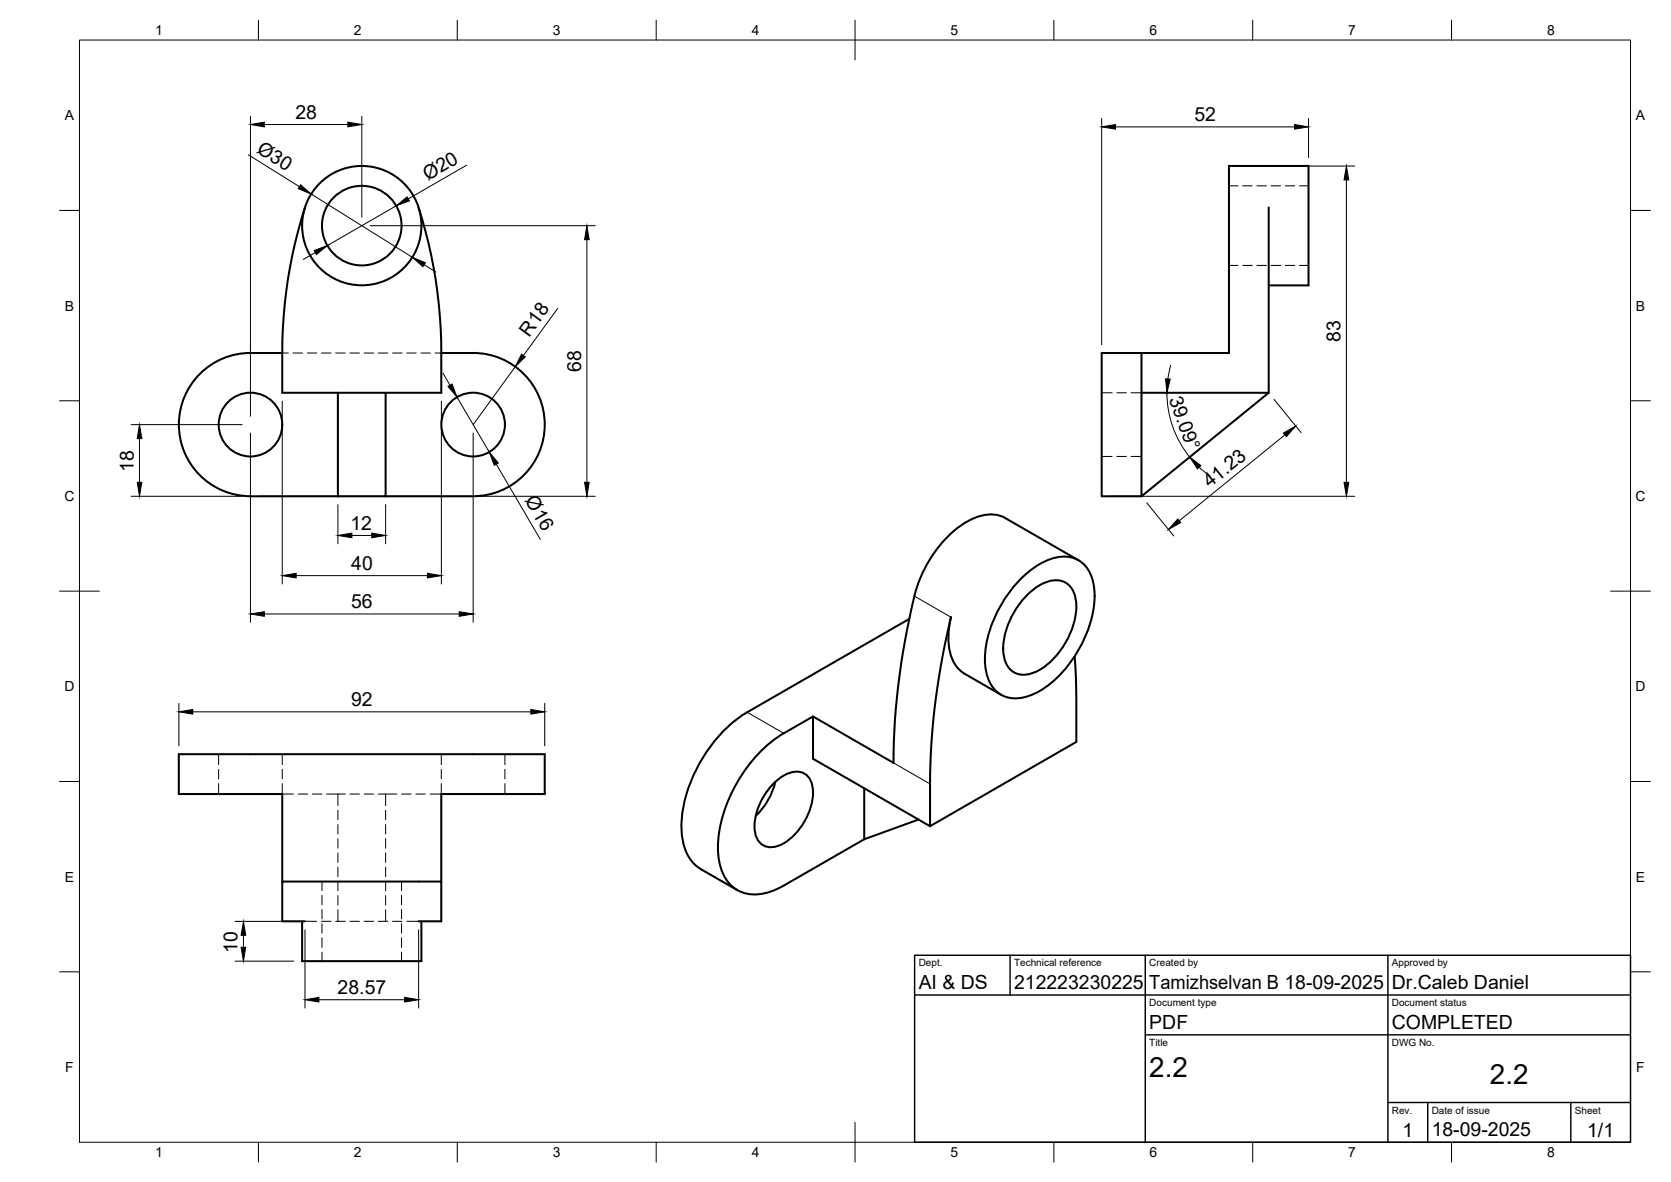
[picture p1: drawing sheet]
<svg xmlns="http://www.w3.org/2000/svg" width="420mm" height="297mm" viewBox="0 0 420 297" stroke-linecap="round" stroke-linejoin="round" font-family="sans-serif">
<!-- layer: Visible -->
<g fill="none" stroke="#000" stroke-width=".51">
<path d="M76.7 52.1a118.2 118.2 0 0 0-5.7 36.6v10h14M105.2 52.1a118.2 118.2 0 0 1 5.8 36.6v10h-14M319 52.1v46.6M319 71.7h10v-30h-20v47h-32v36h10M71 88.7h-8a18 18 0 0 0-18 18 18 18 0 0 0 18 18h22M85 98.7h12v26h-12zM111 88.7h8M119 88.7a18 18 0 0 1 18 18 18 18 0 0 1-18 18M287 88.7v36l32-26h-32M97 124.7h22M228.6 155.5l-40.7 23.5a36.5 36.5 0 0 0-16.6 28.7 12.7 12.7 0 0 0 4 10.1l10.1 5.9M256.4 145.8a17.6 17.6 0 0 1 10.7-5.9 7.4 7.4 0 0 1 7.8 6.6 25.6 25.6 0 0 1-4.2 17.6 24.9 24.9 0 0 1-12.2 10.9 7.5 7.5 0 0 1-10.5-6.1 25.6 25.6 0 0 1 4.1-17.6 31.9 31.9 0 0 1 4.3-5.5z"/>
<path d="M258.3 149.5a9.8 9.8 0 0 1 8.4-3.6 5.3 5.3 0 0 1 3.9 5.2 19.6 19.6 0 0 1-10.3 17.8 5.3 5.3 0 0 1-8-4.6 19.8 19.8 0 0 1 6-14.8zM271.2 140.8l-18.4-10.6a9 9 0 0 0-8.3 .2 28.8 28.8 0 0 0-13.3 15.5 122.8 122.8 0 0 0-4.7 21.1 166.7 166.7 0 0 0-1.8 24.7l-20.3-11.6M251.7 174.6l-9.2-5.3a9.4 9.4 0 0 1-4-8.5l.1-2.7 .5-3a180.8 180.8 0 0 0-5.3 41.9v10.6M270.2 164.9l.4 8.1v13.4l-36.8 21.2-29.4-16.9v-10.6l-7.3 4.2M194.2 197.2a8.7 8.7 0 0 1 6.9-3.2 4.2 4.2 0 0 1 3.3 4 15.6 15.6 0 0 1-8.4 14.4 4.2 4.2 0 0 1-6.2-3.5 15.6 15.6 0 0 1 4.4-11.7zM194.9 196.5a17.3 17.3 0 0 1-4.9 8.5M197.1 184.3a36.5 36.5 0 0 0-16.6 28.6 12.1 12.1 0 0 0 4.4 10.4 10.5 10.5 0 0 0 10.6 .1l21.8-12.5M217.3 198.1v12.8l13.6-4.9M71 221.5v-22h-26v-10h92v10h-26v22M76 231.5v10h30v-10M76.7 231.5h-5.7v-10h40v10h-5.8"/>
<circle cx="91" cy="56.7" r="15"/>
<circle cx="91" cy="56.7" r="10"/>
<circle cx="63" cy="106.7" r="8"/>
<circle cx="119" cy="106.7" r="8"/>
</g>
<!-- layer: Hidden -->
<g fill="none" stroke="#000" stroke-width=".25">
<path d="M309 46.7h2.3M312.5 46.7h2.4M316 46.7h2.4M319.6 46.7h2.4M323.2 46.7h2.4M326.7 46.7h2.3M309 66.7h2.3M312.5 66.7h2.4M316 66.7h2.4M319.6 66.7h2.4M323.2 66.7h2.4M326.7 66.7h2.3"/>
<path d="M71 88.7h1.5M73.7 88.7h2.4M77.3 88.7h2.4M80.8 88.7h2.4M84.4 88.7h2.4M88 88.7h2.4M91.6 88.7h2.3M95.1 88.7h2.4M98.7 88.7h2.4M102.3 88.7h2.3M105.9 88.7h2.3M109.4 88.7h1.6"/>
<path d="M277 98.7h2.6M280.8 98.7h2.4M284.4 98.7h2.6M277 114.7h2.6M280.8 114.7h2.4M284.4 114.7h2.6M55 189.5v2.7M55 193.3v2.4M55 196.9v2.6M71 196.9v2.6h2.8M71 189.5v2.7M71 193.3v2.4"/>
<path d="M75 199.5h2.4M78.5 199.5h2.4M82.1 199.5h2.9M86.8 199.5h-1.8v2.9M88 199.5h2.4M91.6 199.5h2.3M95.1 199.5h1.9v2.9M97 199.5h2.8M101 199.5h2.4M104.6 199.5h2.3M111 196.9v2.6h-2.9M111 189.5v2.7"/>
<path d="M111 193.3v2.4M127 189.5v2.7M127 193.3v2.4M127 196.9v2.6M85 203.6v2.4M85 207.2v2.4M85 210.8v2.4M85 214.3v2.4M85 217.9v2.4M97 203.6v2.4M97 207.2v2.4M97 210.8v2.4"/>
<path d="M97 214.3v2.4M97 217.9v2.4M76.7 231.5h3M80.8 231.5h2.4M81 221.5v2.3M81 225v2.4M81 228.6v2.3M81 232.1v2.4M81 235.7v2.4M81 239.3v2.2M84.4 231.5h2.4M85 221.5v2.4"/>
<path d="M85 225.1v2.3M85 228.6v2.9M88 231.5h2.4M91.6 231.5h2.3M95.1 231.5h2.4M97 221.5v2.4M97 225.1v2.3M97 228.6v2.9M98.7 231.5h2.4M101 221.5v2.3M101 225v2.4M101 228.6v2.3"/>
<path d="M101 232.1v2.4M101 235.7v2.4M101 239.3v2.2M102.3 231.5h2.9"/>
</g>
<!-- layer: Visible Narrow -->
<path d="M229.9 149.8l9.2 5.3M187.9 179l9.2 5.3M224.7 191.7l9.1 5.3" fill="none" stroke="#000" stroke-width=".25"/>
<!-- layer: BORDER -->
<g fill="none" stroke="#000" stroke-width=".25">
<path d="M20 10.1h390v276.9h-390zM65 5.1v5M115 5.1v5M165 5.1v5M215 5.1v10M265 5.1v5M315 5.1v5M365 5.1v5M15 52.9h5M410 52.9h5M15 100.7h5M410 100.7h5"/>
<path d="M15 148.6h10M405 148.6h10M15 196.4h5M410 196.4h5M15 244.2h5M410 244.2h5M65 287v5M115 287v5M165 287v5M215 282.1v9.9M265 287v5M315 287v5"/>
<path d="M365 287v5"/>
</g>
<!-- layer: TITLEBLOCK -->
<path d="M230 240.1h180v46.9h-180zM230 250h180M254 240.1v9.9M288 240.1v46.9M349 240.1v46.9M288 260.1h122M349 277.1h61M359 277.1v9.9M395 277.1v9.9" fill="none" stroke="#000" stroke-width=".36"/>
<!-- layer: FD_Dimensions -->
<g fill="none" stroke="#000" stroke-width=".25">
<path d="M62.5 38.9l12.8 8M63 29.2v75.4M66.5 31.3h21M91 29.2v25.4M277 29.8v56.8M280.5 31.9h45M329 29.8v9.8M78.3 48.8l25.4 15.9M93.1 56.7h56.6M99.6 51.7l-17.3 10M117.3 41.5l-14.6 8.5M311.1 41.7h29.5"/>
<path d="M338.5 45.2v76M79.3 63.5l-3.1 1.7M106.7 66.5l2.9 1.9M140.3 77.5l-8.7 11.8M147.6 60.2v61M111.4 93.8l1.8 3M114.9 99.8l8.1 13.8M129.6 92.2l-10.6 14.5M293.4 98.7a25.6 25.6 0 0 0 5.7 16.2M294.4 91.8l-.7 3.4M33 106.7h27.9M35.1 110.2v11"/>
<path d="M63 108.8v47.6M71 100.8v46M111 100.8v46M119 108.8v47.6M124.8 116.6l11 18.9M301.5 117.4l2.7 2.2M320.3 100.4l6.8 8.3M323.1 109.3l-26.6 21.6M33 124.7h27.9M65.1 124.7h84.6M85 126.8v9.9M88.5 134.6h5"/>
<path d="M97 126.8v9.9M279.1 124.7h61.5M288.3 126.4l6.8 8.3M66.5 154.3h49M74.5 144.7h33M45 176.8v10.6M48.5 178.9h85M137 176.8v10.6M59.1 231.5h14.8M61.2 235v3M76.7 233.6v19.7M105.3 233.6v19.7"/>
<path d="M59.1 241.5h14.8M80.2 251.2h21.5"/>
</g>
<g fill="#000" stroke="#000" stroke-width=".25">
<path d="M63 31.3l3.5-.6v1.2zM87.5 30.7l3.5 .6-3.5 .6zM277 31.9l3.5-.6v1.2zM325.5 31.3l3.5 .6-3.5 .6zM75.6 46.4l2.7 2.4-3.3-1.4zM99.6 51.7l2.8-2.2 .6 1zM338.5 41.7l.6 3.5h-1.2zM79 63l3.3-1.3-2.7 2.3zM103.7 64.7l3.3 1.3-.7 1zM147.6 56.7l.5 3.5h-1.1zM112.6 97.1l1.1-.6 1.2 3.3zM131.1 89l1 .7-2.5 2.5z"/>
<path d="M293.1 95.2l1.1 .1-.8 3.4zM35.1 106.7l.6 3.5h-1.2zM123 113.6l2.3 2.7-1 .6zM299.1 114.9l2.9 2.1-.9 .8zM322.7 108.8l3.1-1.7-2.4 2.6zM34.5 121.2h1.2l-.6 3.5zM85 134.6l3.5-.6v1.1zM93.5 134l3.5 .6-3.5 .5zM147 121.2h1.1l-.5 3.5zM296.1 130.4l.8 .9-3.1 1.8zM337.9 121.2h1.2l-.6 3.5zM63 154.3l3.5-.6v1.2z"/>
<path d="M71 144.7l3.5-.6v1.1zM107.5 144.1l3.5 .6-3.5 .5zM115.5 153.7l3.5 .6-3.5 .6zM45 178.9l3.5-.6v1.2zM133.5 178.3l3.5 .6-3.5 .6zM60.6 238h1.2l-.6 3.5zM61.2 231.5l.6 3.5h-1.2zM76.7 251.2l3.5-.6v1.2zM101.7 250.6l3.6 .6-3.6 .6z"/>
</g>
<g font-size="7">
<text x="289" y="270.6">2.2</text>
<text x="374.6" y="272.3">2.2</text>
</g>
<g font-size="4.9">
<text x="74.3" y="29.8">28</text>
<text x="300.3" y="30.4">52</text>
<text x="64.3" y="38.2" transform="rotate(32 64.3 38.2)">Ø30</text>
<text x="107.5" y="45.4" transform="rotate(-30 107.5 45.4)">Ø20</text>
<text x="133.1" y="84.8" transform="rotate(-54 133.1 84.8)">R18</text>
<text x="337.1" y="85.9" transform="rotate(-90 337.1 85.9)">83</text>
<text x="146.1" y="93.4" transform="rotate(-90 146.1 93.4)">68</text>
<text x="293.9" y="100.2" transform="rotate(70 293.9 100.2)">39.09°</text>
<text x="33.6" y="118.6" transform="rotate(-90 33.6 118.6)">18</text>
<text x="131.9" y="125.8" transform="rotate(60 131.9 125.8)">Ø16</text>
<text x="304.2" y="122.8" transform="rotate(-39 304.2 122.8)">41.23</text>
<text x="88.1" y="133.2">12</text>
<text x="88.3" y="143.2">40</text>
<text x="88.3" y="152.8">56</text>
<text x="88.3" y="177.4">92</text>
<text x="59.8" y="239.4" transform="rotate(-90 59.8 239.4)">10</text>
<text x="84.9" y="249.8">28.57</text>
<text x="231" y="248.5">AI &amp; DS</text>
<text x="255" y="248.5">212223230225</text>
<text x="289" y="248.5">Tamizhselvan B 18-09-2025</text>
<text x="350" y="248.5">Dr.Caleb Daniel</text>
<text x="289" y="258.6">PDF</text>
<text x="350" y="258.6">COMPLETED</text>
<text x="352.6" y="285.7">1</text>
<text x="360" y="285.5">18-09-2025</text>
<text x="399.1" y="285.7">1/1</text>
</g>
<g font-size="3.5">
<text x="39" y="8.8">1</text>
<text x="89" y="8.8">2</text>
<text x="139" y="8.8">3</text>
<text x="189" y="8.8">4</text>
<text x="239" y="8.8">5</text>
<text x="289" y="8.8">6</text>
<text x="339" y="8.8">7</text>
<text x="389" y="8.8">8</text>
<text x="16.3" y="30.2">A</text>
<text x="411.3" y="30.2">A</text>
<text x="16.3" y="78">B</text>
<text x="411.3" y="78">B</text>
<text x="16.2" y="125.9">C</text>
<text x="411.2" y="125.9">C</text>
<text x="16.2" y="173.7">D</text>
<text x="411.2" y="173.7">D</text>
<text x="16.3" y="221.6">E</text>
<text x="411.3" y="221.6">E</text>
<text x="16.4" y="269.4">F</text>
<text x="411.4" y="269.4">F</text>
<text x="39" y="290.8">1</text>
<text x="89" y="290.8">2</text>
<text x="139" y="290.8">3</text>
<text x="189" y="290.8">4</text>
<text x="239" y="290.8">5</text>
<text x="289" y="290.8">6</text>
<text x="339" y="290.8">7</text>
<text x="389" y="290.8">8</text>
</g>
<g font-size="2.5">
<text x="231" y="242.9">Dept.</text>
<text x="255" y="242.9">Technical reference</text>
<text x="289" y="242.9">Created by</text>
<text x="350" y="242.9">Approved by</text>
<text x="289" y="252.8">Document type</text>
<text x="350" y="252.8">Document status</text>
<text x="289" y="262.9">Title</text>
<text x="350" y="262.9">DWG No.</text>
<text x="350" y="279.9">Rev.</text>
<text x="360" y="279.9">Date of issue</text>
<text x="396" y="279.9">Sheet</text>
</g>
</svg>
